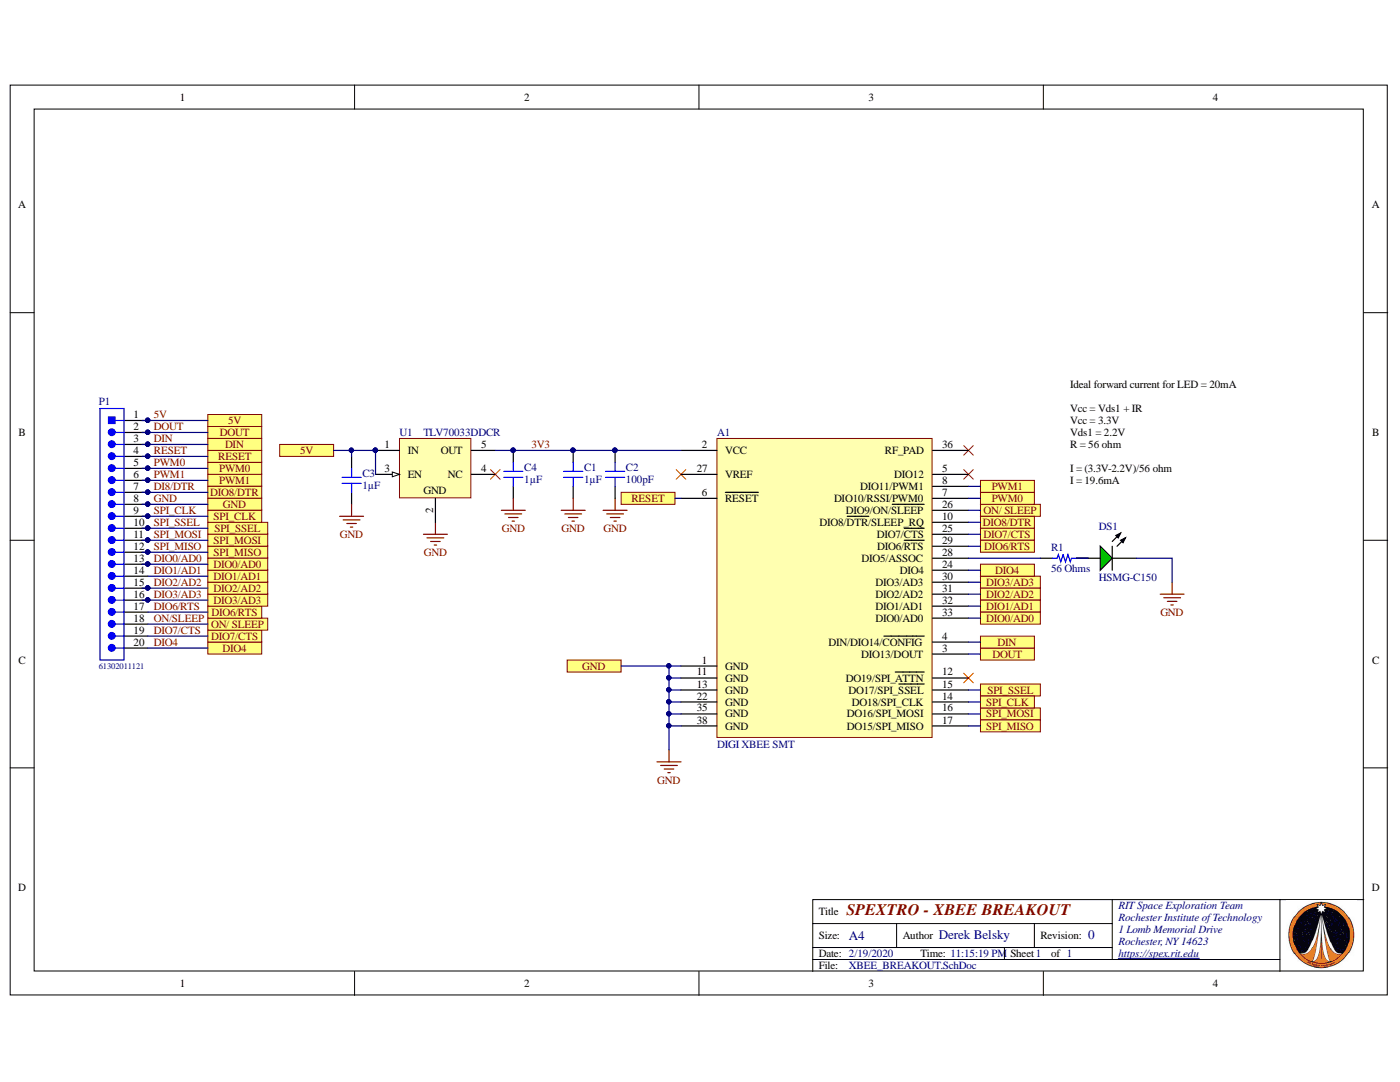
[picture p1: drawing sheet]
# Altium project XBEE_BREAKOUT.PrjPcb
1 sheet, 9 parts. Net scope: flat (ports and power ports of the same name join across sheets).
Board file: XBEE_BREAKOUT.PcbDoc

## Sheet XBEE_BREAKOUT.SchDoc: SPEXTRO - XBEE BREAKOUT
size A4; Author: Derek Belsky; Organization: RIT/SPEX; Address1: Rochester Institute of Technology; Address2: Rochester; Address3: New York; Address4: USA; Revision: 0; SheetNumber: 1; SheetTotal: 1

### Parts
A1  DIGI XBEE SMT  [*XCVR_XBP9X-DMUS-001]
C1  1µF  [CAP 0603_1608]
C2  100pF  [CAP 0603_1608]
C3  1µF  [CAP 0603_1608]
C4  1µF  [CAP 0603_1608]
DS1  HSMG-C150  [AVAG-HSMX-C150_V]
P1  61302011121  [61302011121]
R1  56 Ohms  [RES 1206_3216]
U1  TLV70033DDCR  [DDC0005A_M]

### Ports
5V, DIN, DIO0/AD0, DIO1/AD1, DIO2/AD2, DIO3/AD3, DIO4, DIO6/RTS, DIO7/CTS, DIO8/DTR, DOUT, GND, ON/ SLEEP, PWM0, PWM1, RESET, SPI_CLK, SPI_MISO, SPI_MOSI, SPI_SSEL

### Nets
GND: A1.1(GND) A1.11(GND) A1.13(GND) A1.22(GND) A1.35(GND) A1.38(GND) C1.1 C2.1 C3.1 C4.1 DS1.2(K) P1.8 U1.2(GND) ; port GND
3V3: A1.2(VCC) C1.2 C2.2 C4.2 U1.5(OUT)
5V: C3.2 P1.1 U1.1(IN) U1.3(EN) ; port 5V
DI8/DTR: A1.10(DIO8/~{DTR}/SLEEP_RQ) P1.7 ; port DIO8/DTR
DIN: A1.4(DIN/DIO14/~{CONFIG}) P1.3 ; port DIN
DIO0/AD0: A1.33(DIO0/AD0) P1.13 ; port DIO0/AD0
DIO1/AD1: A1.32(DIO1/AD1) P1.14 ; port DIO1/AD1
DIO2/AD2: A1.31(DIO2/AD2) P1.15 ; port DIO2/AD2
DIO3/AD3: A1.30(DIO3/AD3) P1.16 ; port DIO3/AD3
DIO4: A1.24(DIO4) P1.20 ; port DIO4
DIO6/RTS: A1.29(DIO6/~{RTS}) P1.17 ; port DIO6/RTS
DIO7/CTS: A1.25(DIO7/~{CTS}) P1.19 ; port DIO7/CTS
DOUT: A1.3(DIO13/DOUT) P1.2 ; port DOUT
ON/SLEEP: A1.26(DIO9/ON/~{SLEEP}) P1.18 ; port ON/ SLEEP
PWM0: A1.7(DIO10/RSSI/PWM0) P1.5 ; port PWM0
PWM1: A1.8(DIO11/PWM1) P1.6 ; port PWM1
RESET: A1.6(~{RESET}) P1.4 ; port RESET
SPI_CLK: A1.14(DO18/SPI_CLK) P1.9 ; port SPI_CLK
SPI_MISO: A1.17(DO15/SPI_MISO) P1.12 ; port SPI_MISO
SPI_MOSI: A1.16(DO16/SPI_MOSI) P1.11 ; port SPI_MOSI
SPI_SSEL: A1.15(DO17/SPI_~{SSEL}) P1.10 ; port SPI_SSEL
NetA1_28: A1.28(DIO5/ASSOC) R1.1
NetDS1_1: DS1.1(A) R1.2

Not connected (* = marked no-connect by the designer): A1 5(DIO12)* 12(DO19/SPI_~{ATTN})* 27(VREF)* 36(RF_PAD)*; U1 4(NC)*

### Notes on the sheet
- Ideal forward current for LED = 20mA
  Vcc = Vds1 + IR
  Vcc = 3.3V
  Vds1 = 2.2V
  R = 56 ohm
  I = (3.3V-2.2V)/56 ohm
  I = 19.6mA
